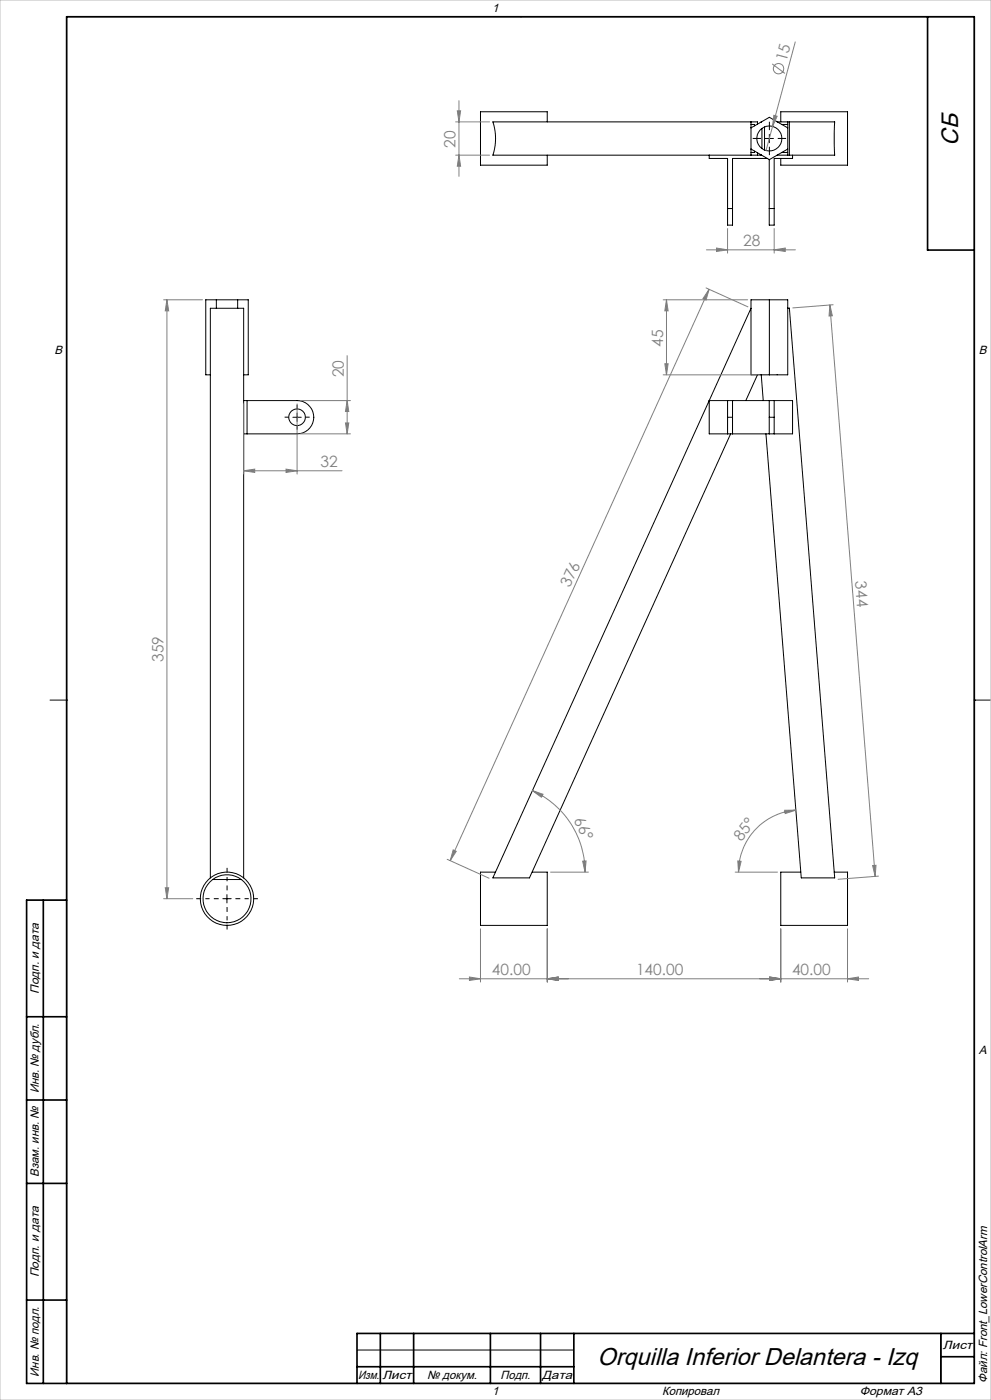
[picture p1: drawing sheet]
<svg xmlns="http://www.w3.org/2000/svg" width="297mm" height="420mm" viewBox="0 0 297 420" stroke-linecap="round" stroke-linejoin="round" font-family="sans-serif">
<g fill="none" stroke="#000" stroke-width=".3">
<path d="M20 5h272v410h-272zM156 5h.1M164 36.6v-3.1h-20v16h20v-3M225.1 36.6v9.9M225.1 38.4l5.5-3.2 5.5 3.2M225.1 37.3h1v.5M227 37.3v-.7h-79.3a15.8 15.8 0 0 1 0 9.9h80.5M228.2 36.6h-.1M228.4 38.5v6.1M229.1 38.1v6.9M232.9 36.6h17.3v9.9h-17.3M234 36.6v-3.1h20v16h-20v-2"/>
<path d="M234.3 37.3h1.8M236.1 36.6v9.9M236.6 36.6v9.9M212.5 46.5v1h5.6v15.1M225.1 44.7l5.5 3.2M226.1 45.3v.4h-1M227 45.8v.7M228.1 46.5h.1M229.3 41.5h2.5M230 47.5h-10.5v15.1M230.5 47.9v14.7M230.6 40.3v2.5"/>
<path d="M234.3 45.7h1.8M236.1 44.7l-5.5 3.2M237.5 46.5v1h-5.5v15.1M218.1 62.6v4.9h1.4v-4.9M218.1 62.6h1.4M230.5 62.6v4.9h1.5v-4.9M230.5 62.6h1.5M64.8 89.9v2.6M71.2 89.9v2.6M225.1 92.5l-77.4 170.9h11l60.3-133.2M225.1 89.9h11v22.5h-11zM230.6 89.9v22.5"/>
<path d="M236.1 92.4h.5l13.6 171h-10.1l-10.5-133.2M63 112.4h-1.3v-22.5h12.7v22.5h-1.4M227 112.4l-3.5 7.8M228.1 112.4l.6 7.8M73 120.2h16a5 5 0 0 1 5.1 5 5 5 0 0 1-5.1 5h-16M74 120.2v10M87.8 125.2h2.5M89 123.9v2.5M212.5 120.2h25v10h-25zM218.1 120.2v5M218.1 125.2v5M218.1 125.2h1.4"/>
<path d="M219.5 120.2v5M219.5 125.2v5M230.5 120.2v5M230.5 125.2v5M230.5 125.2h1.5M232 120.2v5M232 125.2v5M15 210h5M20 210h.1M292 210h.1M292 210h5M63 263.4v-170.9h10v170.9"/>
<path d="M63.7 263.9h8.7M66.8 269.6h2.5M68 268.4v2.5M148.5 261.6h-4.5v16h20v-16h-4.5M240 261.6h-6v16h20v-16h-4M107 405h65M156 415h.1M282 400v15"/>
<circle cx="230.6" cy="41.6" r="3.8"/>
<circle cx="89" cy="125.2" r="2.5"/>
<circle cx="68" cy="269.6" r="8"/>
<circle cx="68" cy="269.6" r="7.2"/>
</g>
<g fill="none" stroke="#808080" stroke-width=".3">
<path d="M231.4 19.2l3.8 2.8M238.3 12.6l-8.7 32.6M136.6 36.6h10.1M137.1 33.2h.9l-.5 3.4zM137.5 30.2v22.7M231.9 34.6l1 .3-1.4 3zM136.6 46.5h10.1M137.5 46.5l.5 3.4h-.9zM211.7 74.9h26.7M214.7 74.4l3.4 .5-3.4 .5zM218.1 68.6v7.3M232 74.9l3.3-.5v1z"/>
<path d="M232 68.6v7.3M49 89.9h11.7M50 89.9l.6 3.4h-1.1zM50 89.9v179.7M198.8 89.9h25.3M199.7 89.9l.5 3.4h-1zM199.7 89.9v22.5M211.6 86.4l12.6 5.7M212.5 86.8l-.9 3.2-.9-.4zM212.5 86.8l-77.6 171.4M248.7 91.5l.7 3.2-.9 .1zM248.7 91.5l13.6 171.4"/>
<path d="M249.7 91.4l-12.1 1M104 106.7v23.5M198.8 112.4h28.4M199.2 109.1h1l-.5 3.3zM73 121.2v21M89 121.2v21M90 120.2h15M90 130.2h15M103.5 126.9h1l-.5 3.3zM104 120.2l.5 3.3h-1zM73 141.2l3.3-.5v1zM73 141.2h29.5"/>
<path d="M85.7 140.7l3.3 .5-3.3 .5zM159.6 237.2l3.1 1.1-.5 .9zM159.6 237.2a26.7 26.7 0 0 1 15.7 24.4M134 257.8l12.6 5.7M135.8 255l.9 .4-1.8 2.8zM174.6 258.4l1-.1-.3 3.3zM221.1 258.3l1 .1-.8 3.2zM235.2 243.1l3.3-.1-3.2 1.1zM238.5 243a18.6 18.6 0 0 0-17.2 18.6M261.5 259.7l1-.1-.2 3.3zM49 269.6h8.8M49.5 266.3h1.1l-.6 3.3z"/>
<path d="M144 278.6v16M164 278.6v16M165 261.6h11.4M220.3 261.6h12.7M234 278.6v16M254 278.6v16M263.3 262.8l-12.1 1M137.7 293.6h122.6M140.7 293.1l3.3 .5-3.3 .5zM164 293.6l3.3-.5v1zM230.7 293.1l3.3 .5-3.3 .5zM254 293.6l3.3-.5v1z"/>
<circle cx="233.3" cy="20.6" r="1.56"/>
</g>
<path d="M230.6 39v-2.5M228.1 41.5h-2.5M230.6 44v2.5M233.1 41.5h2.5M86.6 125.2h-1.3M89.1 122.7v-1.3M89.1 127.7v1.2M91.6 125.2h1.2" fill="none" stroke="#000" stroke-width=".3" stroke-dasharray="15.2 1.3 1.3 1.3" stroke-linecap="butt"/>
<path d="M65.6 269.6h-6.8M68.1 267.1v-6.7M68.1 272.1v6.8M70.6 269.6h6.7" fill="none" stroke="#000" stroke-width=".3" stroke-dasharray="15.2 1.3 1.3 1.3" stroke-dashoffset="13.8" stroke-linecap="butt"/>
<g fill="none" stroke="#000" stroke-width=".5">
<path d="M278 5v70h14M13 270v145M20 270h-12v145h284v-410h-272v410M8 305h12M8 330h12M8 355h12M8 390h12M107 410h65M114 400v15M124 400v15M147 400v15M162 400v15"/>
<path d="M172 400v15M282 400v15M282 407h10M292 400h-185v15"/>
</g>
<path d="M0 0h297v420h-297z" fill="none" stroke="#c0c0c0" stroke-width=".3"/>
<g fill="#808080">
<path d="M231.9 34.6l1 .3-1.4 3z"/>
<path d="M174.6 258.4l1-.1-.3 3.3zM159.6 237.2l3.1 1.1-.5 .9z"/>
<path d="M85.7 140.7l3.3 .5-3.3 .5zM73 141.2l3.3-.5v1z"/>
<path d="M140.7 293.1l3.3 .5-3.3 .5zM164 293.6l3.3-.5v1zM164 293.6l3.3-.5v1zM230.7 293.1l3.3 .5-3.3 .5zM230.7 293.1l3.3 .5-3.3 .5zM254 293.6l3.3-.5v1zM214.7 74.4l3.4 .5-3.4 .5zM232 74.9l3.3-.5v1z"/>
<path d="M235.2 243.1l3.3-.1-3.2 1.1zM221.1 258.3l1 .1-.8 3.2z"/>
<path d="M135.8 255l.9 .4-1.8 2.8zM212.5 86.8l-.9 3.2-.9-.4z"/>
<path d="M137.1 33.2h.9l-.5 3.4zM137.5 46.5l.5 3.4h-.9z"/>
<path d="M104 120.2l.5 3.3h-1zM103.5 126.9h1l-.5 3.3z"/>
<path d="M199.7 89.9l.5 3.4h-1zM199.2 109.1h1l-.5 3.3zM50 89.9l.6 3.4h-1.1zM49.5 266.3h1.1l-.6 3.3z"/>
<path d="M248.7 91.5l.7 3.2-.9 .1zM261.5 259.7l1-.1-.2 3.3z"/>
</g>
<text font-size="7.3" x="179.1" y="409.4">Orquilla Inferior Delantera - Izq</text>
<text font-size="7.1" x="287.2" y="43.7" transform="rotate(-90 287.2 43.7)">СБ</text>
<g font-size="4.7" fill="#808080">
<text x="235.7" y="18.5" transform="rotate(-75 235.7 18.5)">15</text>
<text x="136.6" y="44.3" transform="rotate(-90 136.6 44.3)">20</text>
<text x="222.7" y="73.9">28</text>
<text x="198.7" y="104" transform="rotate(-90 198.7 104)">45</text>
<text x="103" y="113.2" transform="rotate(-90 103 113.2)">20</text>
<text x="96.1" y="140.2">32</text>
<text x="170.8" y="176.5" transform="rotate(-66 170.8 176.5)">376</text>
<text x="256.3" y="174.4" transform="rotate(85 256.3 174.4)">344</text>
<text x="49" y="198.6" transform="rotate(-90 49 198.6)">359</text>
<text x="171.9" y="246.1" transform="rotate(64 171.9 246.1)">66°</text>
<text x="222.2" y="252.5" transform="rotate(-53 222.2 252.5)">85°</text>
<text x="147.4" y="292.6">40.00</text>
<text x="190.6" y="292.6">140.00</text>
<text x="237.4" y="292.6">40.00</text>
</g>
<g font-size="3.6">
<text x="147.5" y="3.6">1</text>
<text x="16.4" y="106.1">B</text>
<text x="293.4" y="106.1">B</text>
<text x="11.6" y="298.1" transform="rotate(-90 11.6 298.1)">Подп. и дата</text>
<text x="293.4" y="316.1">A</text>
<text x="11.6" y="328" transform="rotate(-90 11.6 328)">Инв. № дубл.</text>
<text x="11.6" y="353" transform="rotate(-90 11.6 353)">Взам. инв. №</text>
<text x="11.6" y="383.1" transform="rotate(-90 11.6 383.1)">Подп. и дата</text>
<text x="282.6" y="404.6">Лист</text>
<text x="11.6" y="413" transform="rotate(-90 11.6 413)">Инв. № подл.</text>
<text x="107.3" y="413.6">Изм.</text>
<text x="114.7" y="413.6">Лист</text>
<text x="128" y="413.6">№ докум.</text>
<text x="150" y="413.6">Подп.</text>
<text x="162.5" y="413.6">Дата</text>
<text x="147.5" y="418.6">1</text>
<text x="198.5" y="418.6">Копировал</text>
<text x="257.7" y="418.6">Формат А3</text>
<text x="295.9" y="414.7" transform="rotate(-90 295.9 414.7)">Файл: Front_LowerControlArm</text>
</g>
</svg>
